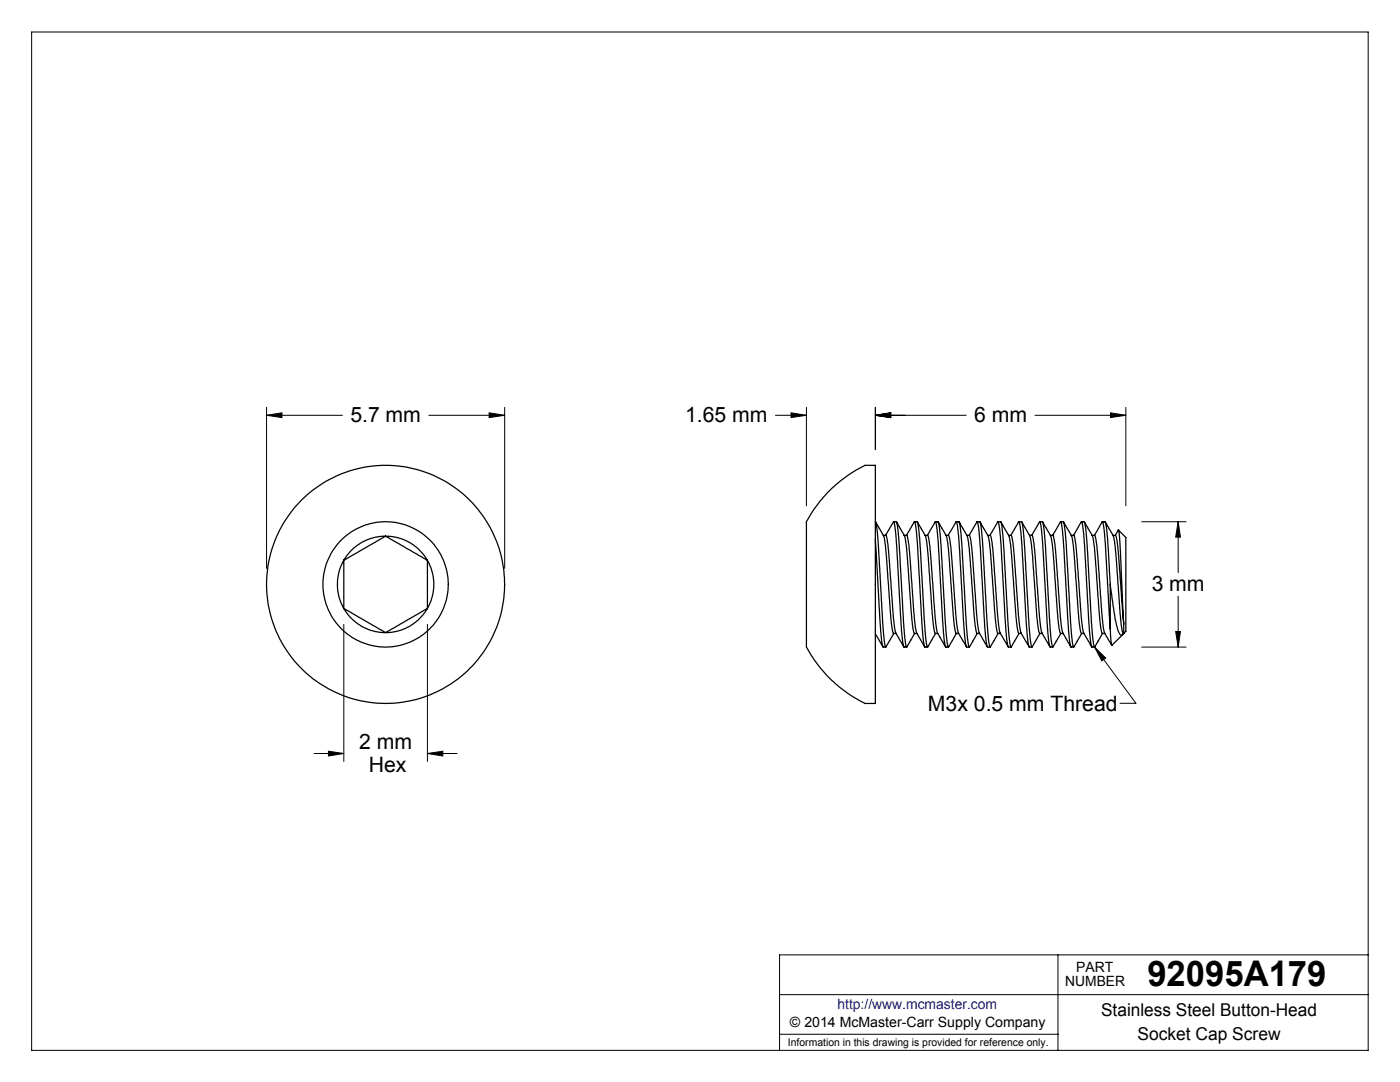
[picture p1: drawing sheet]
<svg xmlns="http://www.w3.org/2000/svg" width="279mm" height="216mm" viewBox="0 0 279 216" stroke-linecap="round" stroke-linejoin="round" font-family="sans-serif">
<g fill="none" stroke="#000" stroke-width=".2">
<path d="M6.3 6.4h266.7v203.2h-266.7zM53.2 82.9l3.1-.5v.9zM53.2 81.3v32.1M53.2 82.9h15.1M85.6 82.9h15.1M97.6 82.4l3.1 .5-3.1 .4zM100.7 81.3v32.1M154.8 82.9h6.1M157.9 82.4l3 .5-3 .4zM160.9 81.3v19.6M174.7 82.9l3.1-.5v.9zM174.7 82.9h18.1"/>
<path d="M174.7 81.3v8.4M206.6 82.9h18.1M221.6 82.4l3.1 .5-3.1 .4zM224.7 81.3v19.6M227.9 104.1h8.8M235.1 104.1l.5 3.1h-1zM235.1 104.1v10.2M235.1 119v10.1M68.6 124.6v27.3M85.3 124.6v27.3M218.4 129.1l8.3 11.2h-3.2M218.4 129.1l2.3 2.2-.8 .6z"/>
<path d="M227.9 129.1h8.8M234.6 126h1l-.5 3.1zM62.7 150.4h5.9M65.5 149.9l3.1 .5-3.1 .4zM85.3 150.4l3.1-.5v.9zM85.3 150.4h5.9M155.6 198.5h117.4M211.1 190.5v19.1M273 190.5h-117.4v19.1M155.6 206.4h55.5"/>
</g>
<g fill="#000">
<path d="M218.4 129.1l2.3 2.2-.8 .6z"/>
<path d="M65.5 149.9l3.1 .5-3.1 .4zM85.3 150.4l3.1-.5v.9zM53.2 82.9l3.1-.5v.9zM97.6 82.4l3.1 .5-3.1 .4zM235.1 104.1l.5 3.1h-1zM234.6 126h1l-.5 3.1zM157.9 82.4l3 .5-3 .4zM174.7 82.9l3.1-.5v.9zM174.7 82.9l3.1-.5v.9zM221.6 82.4l3.1 .5-3.1 .4z"/>
</g>
<g fill="none" stroke="#000" stroke-width=".25">
<path d="M165.5 97.9l1.6-1.4a26.9 26.9 0 0 1 5.5-3.6h2.1v47.5h-2.1l-.3-.2a25.1 25.1 0 0 1-11.4-11.3v-24.5a10.4 10.4 0 0 1 2.1-3.5zM68.6 111.8v9.6M68.6 111.8a9.8 9.8 0 0 0 0 9.6M76.9 107l8.4 4.8M76.9 107h.7a9.6 9.6 0 0 1 7.7 4.8M76.9 107h-.6a9.7 9.7 0 0 0-7.7 4.8M76.9 107l-8.3 4.8M85.3 111.8a9.8 9.8 0 0 1 0 9.6M85.3 111.8v9.6M174.7 104.1l.3 1 .2 2.1 1 17.9 .3 3 .2 1 1.7-2.7M174.7 107.7l1.2 19.4 .3 1.9 .6 .1M174.7 104.1l1.1 1.8a5.4 5.4 0 0 1 .9 3.5l1.2 14.8 .3 2.1 .1 .1h.5"/>
<path d="M176.3 106.8l.6 .1 .3 2 1.1 14 .3 2.9 .2 .5 1.6 2.7M178.3 104.1l-1.6 2.7M178.3 104.1l.3 .7 .3 2.7 1.2 19.9 .2 1.5 .1 .2h.5M178.3 104.1h.6l.4 2.3 1.1 18.7 .2 2.6 .3 1.4 1.6-2.7M178.9 104.1l1 1.8a5.3 5.3 0 0 1 1 3.2l1.1 14.4 .2 1.8 .3 1.1M180.4 106.8l.6 .1 .4 2.2 1 12.9 .4 3.9 1.7 3.1M180.9 106.8l1.6-2.7 .3 1.2 .3 3.1 1.1 19 .3 1.5 .1 .2h.5M182.5 104.1h.6l.3 2.3 1.2 19.5 .3 2.3 .2 .9 1.6-2.7M183.1 104.1l1 1.8a5.3 5.3 0 0 1 1 3.2l1 14.4 .3 2 .3 .9M184.6 106.8h.5l.1 .2 .4 2.1 1.2 15.4a7.4 7.4 0 0 0 1.4 3.6l.5 .9M185.1 106.8l1.6-2.7 .3 1.2 .2 2.5 1.2 19.6 .3 1.7h.6M186.7 104.1h.6l.3 2.5 1.2 19.3 .4 3.2a.6 .6 0 0 0 .5-.7l1.2-2"/>
<path d="M187.3 104.1l.9 1.7a5.7 5.7 0 0 1 1.1 3.6l1.1 15.3 .4 1.7h.5M188.8 106.8h.5M189.2 106.8l1.7-2.7 .2 .9 .3 2.8 1.1 19.1 .4 2.2h.5M189.3 106.8l.2 .6 .3 2 1.1 15.1a8.4 8.4 0 0 0 1.5 3.8l.5 .7M190.9 104.1h.5l.3 1.8 1.2 19.5 .4 3.3 .1 .4 1.7-2.7M191.4 104.1l.9 1.7a5.7 5.7 0 0 1 1.1 3.6l1.1 14.4 .2 1.8 .3 .8M193 106.8l.5 .1 .3 1.3 1.3 16.5a6 6 0 0 0 1.4 3.4l.5 .9M193.4 106.8l1.6-2.7 .3 1.4 .4 3.8 1 17.6 .3 2.1 .1 .1h.5M195 104.1l.6 .1 .3 1.7 1.1 18.8 .2 2.7 .4 1.7a.6 .6 0 0 0 .4-.7l1.2-2M195.6 104.1l1 1.8a4.8 4.8 0 0 1 1 3.2l1.2 15.8 .3 1.5h.6M197.1 106.8h.2a.65 .65 0 0 1 .6 .9l.3 2.9 1 13.6a5.3 5.3 0 0 0 1.3 3.6l.7 1.2M197.6 106.8l1.6-2.7 .3 1.4 .3 3.2 1 18.2 .4 2.1v.1h.6"/>
<path d="M199.2 104.1h.5M199.7 104.1l.3 .9 .2 1.9 1 17.8 .3 3.7 .3 .7 1.6-2.7M199.7 104.1l1 1.8a6.1 6.1 0 0 1 1.1 3.8l.9 13.2 .4 2.9 .2 .6M201.3 106.8h.5M201.8 106.8l1.5-2.7 .3 1 .3 3 1.1 19 .4 1.9 .6 .1M201.8 106.8l.2 .7 .3 2.2 1.1 14.3a7.1 7.1 0 0 0 1.6 4.5l.4 .5M203.3 104.1l.6 .1 .4 1.9 1.1 18.6 .2 2.9 .3 1.5 1.6-2.7M203.9 104.1l.9 1.6a5 5 0 0 1 1.1 3.4l1.3 16 .3 1.3h.5M205.5 106.8l.5 .1 .4 1.8 1.2 16.2a8.7 8.7 0 0 0 1.7 3.8l.2 .3M205.9 106.8l1.6-2.7 .3 1 .3 3 1.1 19 .3 1.9 .6 .1M207.5 104.1h.5M208 104.1l.3 .9 .2 1.9 1.1 18.8 .5 3.4 1.6-2.7"/>
<path d="M208.1 104.1l.9 1.6a5.3 5.3 0 0 1 1.1 3.4l1.2 16 .3 1.3h.6M209.6 106.8h.5M210.1 106.8l.3 .9 .3 2.3 1 14.2a7.4 7.4 0 0 0 1.4 3.8l.6 1M211.6 104.1l-1.5 2.7M211.6 104.1l.2 .4 .4 3 1.2 19.6 .3 1.9 .6 .1M211.7 104.1h.5l.1 .1 .3 2.2 1.1 18.7 .3 3 .2 1 1.7-2.7M212.2 104.1l.9 1.6a5.4 5.4 0 0 1 1.1 3.7l1.2 14.8 .3 2.1 .1 .1h.5M213.8 106.8l.6 .1 .3 2 1.2 15.3a7.7 7.7 0 0 0 1.5 4l.5 .8M214.2 106.8l1.7-2.7 .3 1.6 .3 3.2 1.1 18.5 .3 1.7h.5M215.8 104.1h.6l.4 2.3 1.1 18.7 .3 3.4 .2 .6 1.6-2.7M216.4 104.1l.9 1.6a5.6 5.6 0 0 1 1.1 3.4l1.2 15.4 .3 1.8 .6 .1M217.9 106.8l.6 .1 .4 2.2 1.2 15.1a6.1 6.1 0 0 0 1.4 3.9l.4 .7"/>
<path d="M220 104.1l-1.6 2.7M220 104.1l.1 .2 .2 1 .3 3.1 1 17.1M220 104.1h.6l.2 1 .8 11.5M220.6 104.1l.9 1.6a5.9 5.9 0 0 1 1.1 3.7l1 14.1 .3 2 .3 .9M221.6 116.6l.9 6.6 .5 2.1a1.38 1.38 0 0 0 .9 1.4l.3-.3M221.6 116.6v8.9M222.1 106.8h.5l.1 .2 .4 2.1 1.2 15.4M222.6 106.8l.6-1 .4 4.4 .7 14.3M223.2 105.8l1.5 1.4v18.8l-.4 .4M68.6 121.4l8.3 4.8M68.6 121.4a9.6 9.6 0 0 0 8.3 4.8M85.3 121.4l-8.4 4.8"/>
<path d="M85.3 121.4l-.7 1a9.6 9.6 0 0 1-7.7 3.8M174.7 126.5l1.5 2.5M182.5 126.4h.5M186.7 126.4h.4M195 126.4h.5M203.3 126.4h.5M221.6 125.5l.1 2.5 .2 .8M224 126.6l-2.1 2.2M224.2 126.4h.1M224.3 124.5v1.9"/>
<circle cx="77" cy="116.6" r="12.5"/>
<circle cx="77" cy="116.6" r="23.8"/>
</g>
<text font-size="7.1" x="229" y="196.8">92095A179</text>
<g font-size="4.2">
<text x="69.9" y="84.2">5.7 mm</text>
<text x="136.7" y="84.2">1.65 mm</text>
<text x="194.4" y="84.2">6 mm</text>
<text x="229.9" y="118">3 mm</text>
<text x="185.2" y="141.9">M3x 0.5 mm Thread</text>
<text x="71.7" y="149.4">2 mm</text>
<text x="73.6" y="154.1">Hex</text>
</g>
<g font-size="3.5">
<text x="219.7" y="202.8">Stainless Steel Button-Head</text>
<text x="227" y="207.5">Socket Cap Screw</text>
</g>
<g font-size="2.8">
<text x="212.6" y="196.8">NUMBER</text>
<text x="214.8" y="194">PART</text>
<text x="157.7" y="205">© 2014 McMaster-Carr Supply Company</text>
</g>
<text font-size="2.8" fill="#00f" x="167.1" y="201.4">http://www.mcmaster.com</text>
<text font-size="2.1" x="157.3" y="208.6">Information in this drawing is provided for reference only.</text>
</svg>
